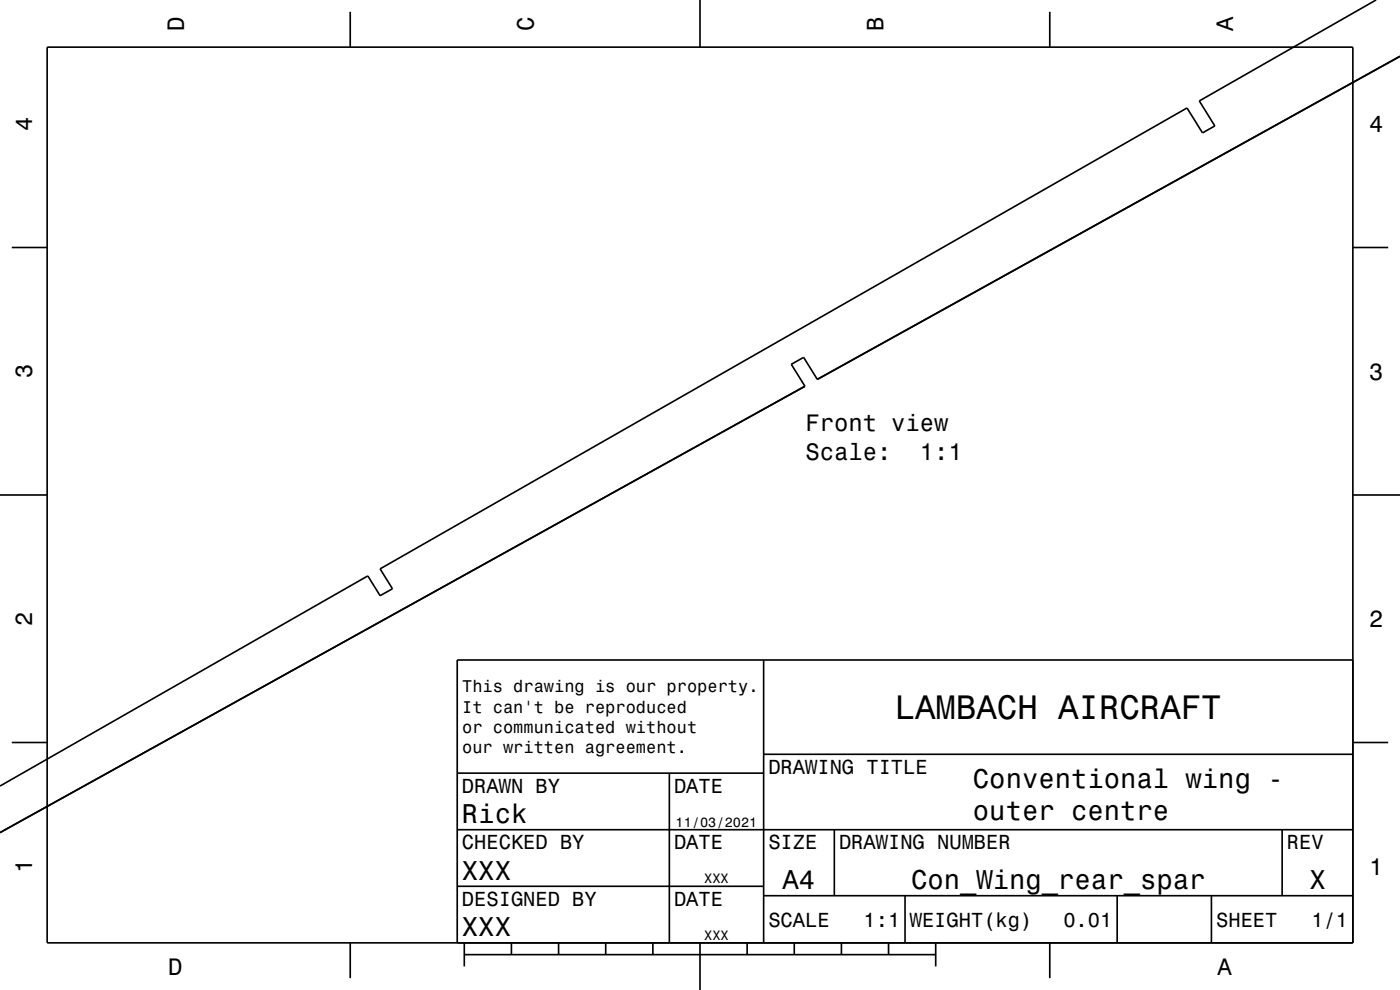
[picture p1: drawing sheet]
<svg xmlns="http://www.w3.org/2000/svg" width="297mm" height="210mm" viewBox="0 0 297 210" stroke-linecap="round" stroke-linejoin="round" font-family="sans-serif">
<g fill="none" stroke="#000" stroke-width=".35">
<path d="M291.9 0l-37.5 21.4 3.3 5.3-2.6 1.5-3.3-5.3-171.2 97.8 2.7 4.2-2.7 1.5-2.6-4.2-78 44.5M10 10h277v190h-277zM74.3 2.5v7.5M148.5 0v10M222.7 2.5v7.5M297 11.9l-123.6 68.6M297 12l-123.6 68.5M2.5 52.5h7.5M287 52.5h7.5M170.8 81.9l-170.8 94.7M170.8 81.9v.1M173.4 80.5l-2.9-4.7-2.6 1.5 2.9 4.6"/>
<path d="M0 105h10M287 105h10M162 140v60M287 140h-190v60M2.5 157.5h7.5M287 157.5h7.5M97 176h190M97 164h65M142 164v36M162 160h125M177 176v14M272 176v14"/>
<path d="M97 188h65M162 190h125M192 190v10M237 190v10M257 190v10M74.3 200v7.5M98.5 202.5h100M98.5 200v5M108.5 200v2.5M118.5 200v2.5M128.5 200v2.5M138.5 200v2.5"/>
<path d="M148.5 200v10M158.5 200v2.5M168.5 200v2.5M178.5 200v2.5M188.5 200v2.5M198.5 200v5M222.7 200v7.5"/>
</g>
<text font-size="7.2" x="189.8" y="152.6">LAMBACH AIRCRAFT</text>
<g font-size="5.8">
<text x="206.4" y="167.1">Conventional wing -</text>
<text x="98" y="174.6">Rick</text>
<text x="206.4" y="174">outer centre</text>
<text x="98" y="186.6">XXX</text>
<text x="166" y="188.6">A4</text>
<text x="193.3" y="188.6">Con_Wing_rear_spar</text>
<text x="277.8" y="188.6">X</text>
<text x="98" y="198.6">XXX</text>
</g>
<g font-size="5">
<text x="39" y="6.5" transform="rotate(-90 39 6.5)">D</text>
<text x="113.2" y="6.5" transform="rotate(-90 113.2 6.5)">C</text>
<text x="187.4" y="6.5" transform="rotate(-90 187.4 6.5)">B</text>
<text x="261.6" y="6.5" transform="rotate(-90 261.6 6.5)">A</text>
<text x="6.8" y="27.8" transform="rotate(-90 6.8 27.8)">4</text>
<text x="290.5" y="28.1">4</text>
<text x="6.8" y="80.3" transform="rotate(-90 6.8 80.3)">3</text>
<text x="290.5" y="80.6">3</text>
<text x="170.9" y="91.4">Front view</text>
<text x="170.9" y="97.5">Scale:</text>
<text x="195.2" y="97.5">1:1</text>
<text x="6.8" y="132.8" transform="rotate(-90 6.8 132.8)">2</text>
<text x="290.5" y="133.1">2</text>
<text x="6.8" y="185.3" transform="rotate(-90 6.8 185.3)">1</text>
<text x="290.5" y="185.6">1</text>
<text x="35.7" y="206.8">D</text>
<text x="258.3" y="206.8">A</text>
</g>
<g font-size="4.3">
<text x="163" y="164.2">DRAWING TITLE</text>
<text x="98" y="168.2">DRAWN BY</text>
<text x="143" y="168.2">DATE</text>
<text x="98" y="180.2">CHECKED BY</text>
<text x="143" y="180.2">DATE</text>
<text x="163" y="180.2">SIZE</text>
<text x="178" y="180.2">DRAWING NUMBER</text>
<text x="273" y="180.2">REV</text>
<text x="98" y="192.2">DESIGNED BY</text>
<text x="143" y="192.2">DATE</text>
<text x="163" y="196.6">SCALE</text>
<text x="183.2" y="196.6">1:1</text>
<text x="193" y="196.6">WEIGHT(kg)</text>
<text x="225.6" y="196.6">0.01</text>
<text x="258" y="196.6">SHEET</text>
<text x="278.2" y="196.6">1/1</text>
</g>
<g font-size="3.6">
<text x="98.1" y="146.8">This drawing is our property.</text>
<text x="98.1" y="151.2">It can't be reproduced</text>
<text x="98.1" y="155.5">or communicated without</text>
<text x="98.1" y="159.8">our written agreement.</text>
</g>
<g font-size="2.9">
<text x="143.3" y="175.3">11/03/2021</text>
<text x="149.4" y="187.3">XXX</text>
<text x="149.4" y="199.3">XXX</text>
</g>
</svg>
